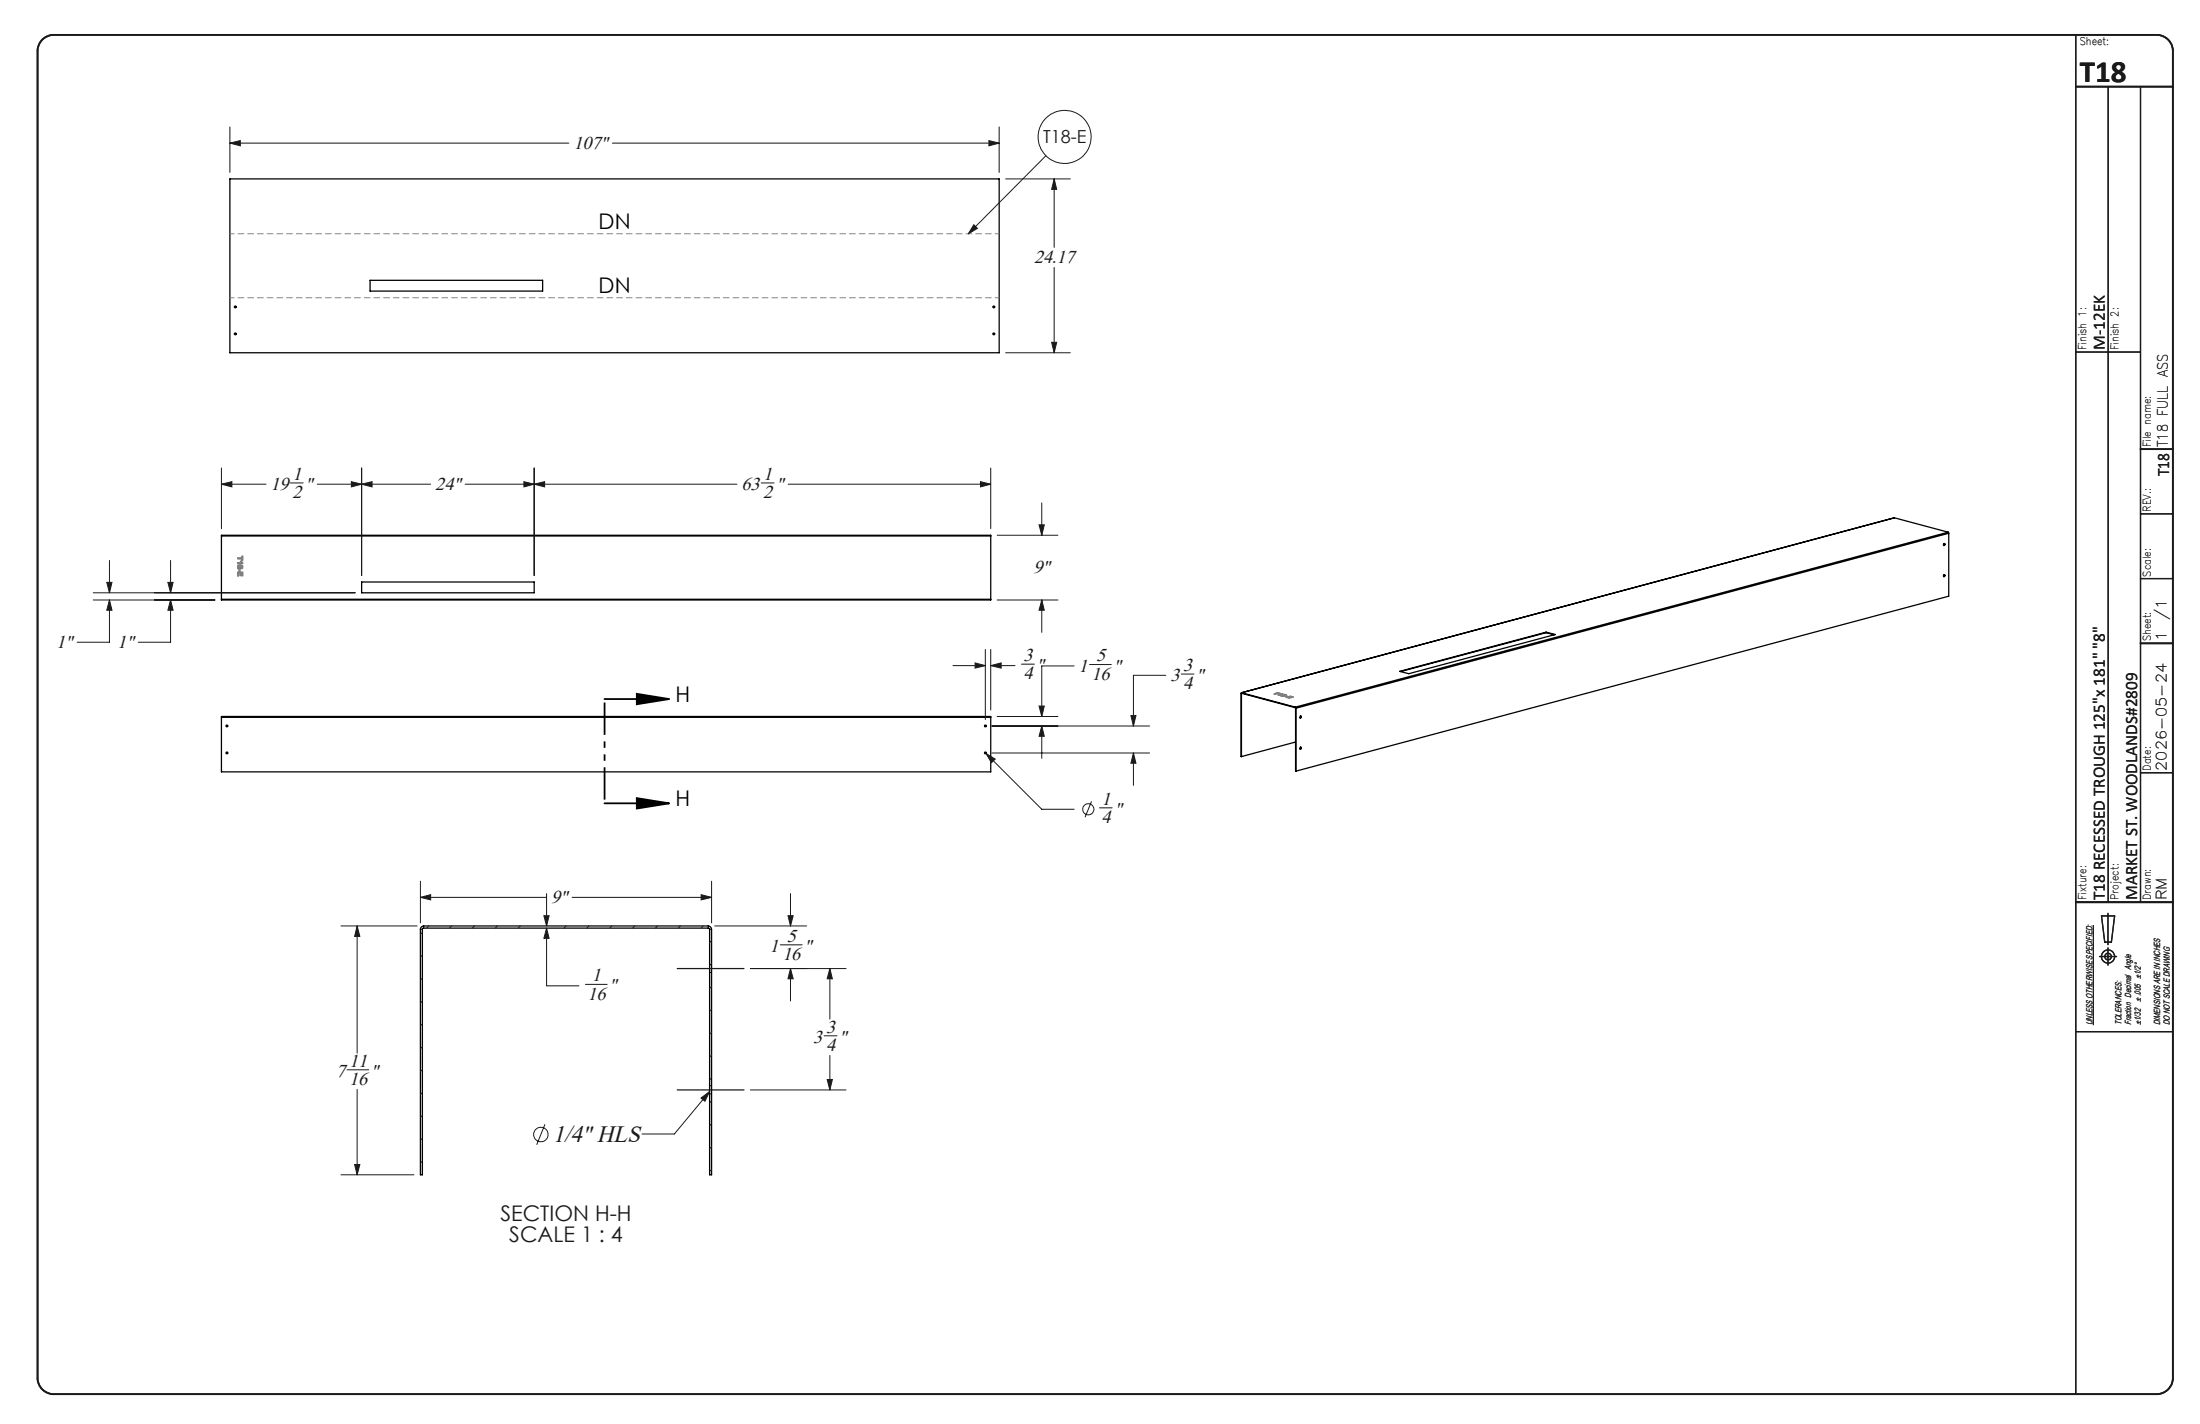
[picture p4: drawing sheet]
<svg xmlns="http://www.w3.org/2000/svg" width="432mm" height="279mm" viewBox="0 0 432 279" stroke-linecap="round" stroke-linejoin="round" font-family="sans-serif">
<g fill="none" stroke="#191924" stroke-width=".2">
<path d="M45.1 28.1l2.1-.5v1zM45.1 24.9v8.9M45.1 28.1h66.6M120.2 28.1h75.9M194.1 27.6l2 .5-2 .5zM196.1 24.9v8.9M197.4 35.1h12.7M205.3 30.6l-15.3 15.3M206.9 35.1l.5 2h-1zM206.9 35.1v13.4M191.1 44.1l.7 .7-1.8 1.1zM206.9 52.5v16.7"/>
<path d="M197.4 69.2h12.7M206.4 67.2h1l-.5 2zM43.5 95l2-.5v1zM43.5 95h8.7M43.5 91.8v12M57 94.8h2.5M62.3 95h22.2M69 94.5l2 .5-2 .5zM71 95l2-.5v1zM71 91.8v21.1M91.3 95h53.3M102.8 94.5l2 .5-2 .5z"/>
<path d="M104.8 95l2.1-.5v1zM104.8 91.8v21.1M149.4 94.8h2.5M154.7 95h39.8M192.4 94.5l2.1 .5-2.1 .5zM194.5 91.8v12M204.5 98.7v6.3M18.3 116.3h51.4M18.3 117.7h23.9M21 114.3h1l-.5 2zM21.5 117.7l.5 2h-1zM21.5 117.7v8.3h-6.4"/>
<path d="M21.5 110v6.3M32.9 114.3h1.1l-.5 2zM33.5 117.7l.5 2h-1.1zM33.5 117.7v8.3h-6.4M33.5 110v6.3M195.7 117.7h11.9M195.7 105h11.9M203.9 103h1.1l-.5 2zM204.5 117.7l.5 2h-1.1zM204.5 117.7v6.4M187 130.6h6.4M191.4 130.1l2 .5-2 .5z"/>
<path d="M193.4 127.4v13.8M194.5 130.6l2-.5v1zM194.5 127.4v11.9M194.5 130.6h4.7M200.5 130.3h2.5M203.9 138.5h1.1l-.5 2.1zM210.8 130.7h-6.3v9.9M213.9 130.4h4.2M228.8 132.5h-6.3v10M231.8 132.3h2.6M193.5 147.8l1.8 1.1-.7 .7zM193.5 147.8l11 11h6.3"/>
<path d="M194.7 142.5h30.9M194.7 147.7h30.9M195.7 140.6h11.9M204.5 142.5l.5 2h-1.1zM204.5 142.5v6.3M214.2 157.2l-1.2 3.1M215.8 158.5h2.5M222 140.4h1l-.5 2.1zM222.5 147.7l.5 2.1h-1zM222.5 147.7v6.4M82.5 176.1l2-.6v1.1zM82.5 172.9v8.2"/>
<path d="M82.5 176.1h24.8M106.8 179.7h1l-.5 2zM107.3 175.3v6.4M112.3 176.1h27.4M137.6 175.5l2.1 .6-2.1 .5zM139.7 172.9v8.2M154.7 179.7h1l-.5 2zM155.2 175.3v6.4M66.9 181.7h15M70.1 181.7l.5 2h-1zM70.1 181.7v24.9M82.9 183l-.4 .3"/>
<path d="M82.9 187.4l-.4 .4M82.9 191.9l-.4 .4M82.9 196.4l-.4 .4M84.1 181.7l-.4 .4M88.6 181.7l-.4 .4M93.1 181.7l-.4 .4M97.6 181.7l-.4 .4M102.1 181.7l-.4 .4M107.3 182.1l.5 2h-1zM107.3 182.1v11.3h6.3M111.1 181.7l-.4 .4M114.9 193.1h4.3"/>
<path d="M115.6 181.7l-.4 .4M120.1 181.7l-.4 .4M124.6 181.7l-.5 .4M129 181.7l-.3 .4M133.5 181.7l-.4 .4M138 181.7l-.4 .4M139.7 184.5l-.4 .5M139.7 189.1l-.4 .3M139.7 193.5l-.4 .4M139.7 198l-.4 .4M140.3 181.7h18M147.3 190h18.8"/>
<path d="M153.1 185.4h4.3M155.2 190l.5 2.1h-1zM155.2 190v6.4M162.9 190l.5 2.1h-1.1zM162.9 190v10M410.9 181.5v19.6M68.1 209.9h4.3M70.1 213.7v16.8M82.9 200.9l-.4 .4M82.9 205.4l-.4 .4M82.9 209.9l-.4 .4M82.9 214.3l-.4 .5"/>
<path d="M82.9 218.9l-.4 .4M137.6 215.4l1.7-1.2-.9 1.9zM139.3 214.2l-6.9 8.3h-6.4M139.7 202.5l-.4 .4M139.7 207l-.4 .4M139.7 211.5l-.4 .4M139.7 216l-.4 .4M147.3 213.9h18.8M161.7 203.2h2.6M162.3 211.8h1.1l-.5 2.1zM162.9 207.1v6.8M66.9 230.5h14.3"/>
<path d="M69.6 228.5h1l-.5 2zM82.9 223.3l-.4 .4M82.9 227.8l-.4 .4M107 220.6l-1.7 4M139.7 220.5l-.4 .4M139.7 225l-.4 .4M139.7 229.4l-.4 .4"/>
<circle cx="209" cy="26.9" r="5.2"/>
<circle cx="213.6" cy="158.8" r="1.09"/>
<circle cx="106.1" cy="222.6" r="1.42"/>
</g>
<g fill="none" stroke="#191924" stroke-width=".25">
<path d="M407.4 6.8v266.7M413.8 17v160M420.1 17v160M407.4 69.1h12.7M420.1 113.5h6.4M420.1 100.8h6.4M420.1 151.6h6.4M407.4 177h19.1M412.5 179.7h2.5l-.6 5.2h-1.3zM413.7 179.2v6.1M132.9 190h13.1M412.1 187.7h3.3"/>
<path d="M413.7 186v3.4M132.9 213.9h13.1M407.4 202.4h19.1"/>
<circle cx="413.7" cy="187.7" r=".66"/>
<circle cx="413.8" cy="187.7" r="1.29"/>
</g>
<path d="M8.2 7.9a3.3 3.3 0 0 1 2.3-1.1h412.8a3.2 3.2 0 0 1 3.2 3.2v260.4a3.2 3.2 0 0 1-3.2 3.1h-412.8a3.2 3.2 0 0 1-3.1-3.1v-260.4a3.2 3.2 0 0 1 .8-2.1zM407.4 17h19.1M420.1 88.1h6.4M420.1 126.2h6.4M407.4 177h19.1" fill="none" stroke="#191924" stroke-width=".35"/>
<g fill="none" stroke="#000" stroke-width=".25">
<path d="M45.1 35.1h151v34.1h-151zM72.6 55h33.9v2.1h-33.9zM43.5 105.2v-.2h151v.2M43.5 117.6v.1h151v-.1M43.5 105.2h151M43.5 117.6h151M43.5 105.2v12.4M71 114.2h33.8v2.1h-33.8zM194.5 105.2v12.4M371.8 101.6h.1M371.8 101.6l-128.1 34.3M371.8 101.6l10.6 2.8"/>
<path d="M381.6 106.6l.1 .2-.2 .2M381.6 112.7l.1 .2-.2 .2M382.4 104.4l.1 .2M382.4 104.4l-128.2 34.3M382.5 104.6l-128.1 34.4M382.5 104.6v12.4l-128.1 34.3M243.6 136.1h.1M243.6 136.1l.1 12.3M243.7 136.1v12.3M243.7 135.9l-.1 .2M243.7 136v.1M243.7 136l10.5 2.9"/>
<path d="M243.7 135.9v.1M243.7 135.9l10.5 2.8M243.8 136l-.1 .1M254.2 138.7l.2 .3M254.2 138.9h.1M254.2 138.7v.2M254.3 138.9l.1 .1M254.3 138.9l.1 12.4M254.4 139v12.3M274.7 131.7l28.8-7.7 1.8 .5-28.8 7.7zM303.5 124v.1M303.5 124.1l-28.6 7.7"/>
<path d="M303.5 124.1l1.6 .5M43.5 140.7v-.1h151v.1M43.5 140.7v10.7h151v-10.7M43.5 140.7h151M254.3 145.6l-10.6 2.8M255.3 140.5v.2l-.1 .2M255.3 146.6v.2l-.1 .2M82.7 181.9l.4-.2h55.9a.73 .73 0 0 1 .7 .7v48.1h-.4v-48.1l-.2-.3h-56.1l-.1 .2v48.2h-.4v-48.3z"/>
<circle cx="46.2" cy="60.2" r=".16"/>
<circle cx="46.2" cy="65.5" r=".16"/>
<circle cx="195.1" cy="60.2" r=".16"/>
<circle cx="195.1" cy="65.5" r=".16"/>
<circle cx="381.6" cy="113" r=".18"/>
<circle cx="381.6" cy="106.9" r=".18"/>
<circle cx="44.5" cy="142.4" r=".17"/>
<circle cx="44.5" cy="147.7" r=".17"/>
<circle cx="193.4" cy="142.4" r=".17"/>
<circle cx="193.4" cy="147.7" r=".17"/>
<circle cx="255.2" cy="140.7" r=".18"/>
<circle cx="255.2" cy="146.8" r=".18"/>
</g>
<path d="M82.9 182.3h-.4M83.2 181.7v.4M139 182.1v-.4M139.3 190.8h.4M139.7 182.3h-.4M139.7 189.2h-.4M139.3 214.6h.4M139.7 213h-.4" fill="none" stroke="#000" stroke-width=".2" stroke-dasharray="1.3 .6" stroke-linecap="butt"/>
<path d="M118.6 137.2h12.7M125 136.1l6.3 1.1-6.3 1zM118.6 157.6h12.7M125 156.6l6.3 1-6.3 1z" fill="none" stroke="#000" stroke-width=".35"/>
<g fill="none" stroke="#808080" stroke-width=".25">
<path d="M46.6 109.5l.8-.1v-.2l.2-.1v.9l-.2-.1v-.2h-.7zM46.6 110.4h.7l-.1-.2 .1-.1 .4 .4-1 .1zM46.7 112.3h.9l.1 .6h-.3v-.4h-.1l-.1 .5-.1-.5h-.3l-.1 .5zM46.7 110.9h.3l.2 .2a.27 .27 0 0 1 .4 0 .27 .27 0 0 1 0 .3 .27 .27 0 0 1-.4 0l-.2 .2-.3-.1zM47 111.7h.1v.4l-.2-.1zM250.1 136.2l.6-.2-.2-.1 .8 .2zM250.9 136.4l.5-.2h-.3h.7zM251.5 136.5l.5-.2 .6 .1-.5 .2h-.6zM251.6 136.5h.4zM252.1 136.4h.2zM252.2 136.6l.5 .1zM252.5 136.8l.7-.2 .7 .1h-.6h-.2l.4 .2-.7-.1 .4 .2z"/>
<circle cx="47" cy="111.2" r=".15"/>
<circle cx="47.4" cy="111.2" r=".12"/>
</g>
<path d="M118.7 137.1v20.5" fill="none" stroke="#000" stroke-width=".35" stroke-dasharray="6.3 1.3 1.3 1.3 1.3 1.3" stroke-dashoffset="-.7" stroke-linecap="butt"/>
<path d="M45.1 45.9h151M196.1 58.4h-151" fill="none" stroke="#808080" stroke-width=".2" stroke-dasharray="1.3 .6" stroke-dashoffset=".4" stroke-linecap="butt"/>
<path d="M125 136.1l6.3 1.1-6.3 1zM125 156.6l6.3 1-6.3 1z" fill="#000"/>
<g fill="#191924">
<path d="M137.6 215.4l1.7-1.2-.9 1.9z"/>
<path d="M191.1 44.1l.7 .7-1.8 1.1z"/>
<path d="M206.9 35.1l.5 2h-1zM206.4 67.2h1l-.5 2zM194.1 27.6l2 .5-2 .5zM45.1 28.1l2.1-.5v1zM162.9 190l.5 2.1h-1.1zM162.3 211.8h1.1l-.5 2.1zM155.2 190l.5 2.1h-1zM154.7 179.7h1l-.5 2zM137.6 175.5l2.1 .6-2.1 .5zM82.5 176.1l2-.6v1.1zM106.8 179.7h1l-.5 2zM107.3 182.1l.5 2h-1zM70.1 181.7l.5 2h-1zM69.6 228.5h1l-.5 2z"/>
<path d="M32.9 114.3h1.1l-.5 2zM33.5 117.7l.5 2h-1.1zM203.9 103h1.1l-.5 2zM204.5 117.7l.5 2h-1.1zM71 95l2-.5v1zM102.8 94.5l2 .5-2 .5zM69 94.5l2 .5-2 .5zM43.5 95l2-.5v1zM21 114.3h1l-.5 2zM21.5 117.7l.5 2h-1zM104.8 95l2.1-.5v1zM192.4 94.5l2.1 .5-2.1 .5z"/>
<path d="M222 140.4h1l-.5 2.1zM222.5 147.7l.5 2.1h-1zM191.4 130.1l2 .5-2 .5zM194.5 130.6l2-.5v1zM204.5 142.5l.5 2h-1.1zM203.9 138.5h1.1l-.5 2.1zM193.5 147.8l1.1 1.8 .7-.7z"/>
</g>
<text font-size="6.1" fill="#191924" x="408.2" y="16.1">T18</text>
<text font-size="4.7" fill="#191924" x="108.5" y="224">1/4&quot; HLS</text>
<g font-size="4.2">
<text x="117.5" y="44.9">DN</text>
<text x="117.5" y="57.5">DN</text>
<text x="132.6" y="137.8">H</text>
<text x="132.6" y="158.2">H</text>
</g>
<g font-size="4.2" fill="#191924">
<text x="98.2" y="239.6">SECTION H-H</text>
<text x="100" y="243.8">SCALE 1 : 4</text>
</g>
<g font-size="3.7" fill="#191924">
<text x="112.5" y="29.2">107&quot;</text>
<text x="203" y="51.6">24.17</text>
<text x="57.4" y="94.1">1</text>
<text x="149.8" y="94.1">1</text>
<text x="53.1" y="96.1">19</text>
<text x="57.4" y="97.7">2</text>
<text x="59.9" y="96.1">&quot;</text>
<text x="85.4" y="96.1">24&quot;</text>
<text x="145.5" y="96.1">63</text>
<text x="149.8" y="97.7">2</text>
<text x="152.3" y="96.1">&quot;</text>
<text x="202.9" y="112.5">9&quot;</text>
<text x="11" y="127.1">1&quot;</text>
<text x="23" y="127.1">1&quot;</text>
<text x="200.9" y="129.7">3</text>
<text x="203.4" y="131.7">&quot;</text>
<text x="211.7" y="131.8">1</text>
<text x="215.1" y="129.8">5</text>
<text x="218.5" y="131.8">&quot;</text>
<text x="232.2" y="131.6">3</text>
<text x="200.9" y="133.3">4</text>
<text x="214.2" y="133.4">16</text>
<text x="229.7" y="133.6">3</text>
<text x="232.2" y="135.2">4</text>
<text x="234.8" y="133.6">&quot;</text>
<text x="216.2" y="161.5">4</text>
<text x="216.2" y="157.9">1</text>
<text x="218.7" y="159.9">&quot;</text>
<text x="108.2" y="177.2">9&quot;</text>
<text x="154.4" y="184.8">5</text>
<text x="151" y="186.7">1</text>
<text x="153.6" y="188.4">16</text>
<text x="157.8" y="186.7">&quot;</text>
<text x="115.3" y="196.1">16</text>
<text x="116.2" y="192.5">1</text>
<text x="119.6" y="194.5">&quot;</text>
<text x="162.1" y="202.6">3</text>
<text x="68.5" y="209.3">11</text>
<text x="159.6" y="204.6">3</text>
<text x="162.1" y="206.2">4</text>
<text x="164.7" y="204.6">&quot;</text>
<text x="66" y="211.3">7</text>
<text x="68.5" y="212.9">16</text>
<text x="72.8" y="211.3">&quot;</text>
</g>
<text font-size="3.5" fill="#191924" x="204.7" y="28.1">T18-E</text>
<g font-size="3.4" fill="#191924">
<text x="413.1" y="68.7" transform="rotate(-90 413.1 68.7)">M-12EK</text>
<text x="425.7" y="93.4" transform="rotate(-90 425.7 93.4)">T18</text>
<text x="413.1" y="176.6" transform="rotate(-90 413.1 176.6)">T18 RECESSED TROUGH 125&quot;x 181&quot; &quot;8&quot;</text>
<text x="419.4" y="176.6" transform="rotate(-90 419.4 176.6)">MARKET ST. WOODLANDS#2809</text>
</g>
<g font-size="2.8" fill="#191924">
<text x="425.5" y="87.7" transform="rotate(-90 425.5 87.7)">T18 FULL ASS</text>
<text x="425.2" y="125.8" transform="rotate(-90 425.2 125.8)">1</text>
<text x="425.2" y="121.7" transform="rotate(-90 425.2 121.7)">/1</text>
<text x="425.2" y="151.2" transform="rotate(-90 425.2 151.2)">2026-05-24</text>
<text x="425.2" y="176.6" transform="rotate(-90 425.2 176.6)">RM</text>
</g>
<g font-size="2.1" fill="#191924">
<text x="408.2" y="8.9">Sheet:</text>
<text x="409.5" y="68.7" transform="rotate(-90 409.5 68.7)">Finish 1:</text>
<text x="415.8" y="68.7" transform="rotate(-90 415.8 68.7)">Finish 2:</text>
<text x="422.2" y="87.7" transform="rotate(-90 422.2 87.7)">File name:</text>
<text x="422.2" y="100.4" transform="rotate(-90 422.2 100.4)">REV.:</text>
<text x="422.2" y="113.1" transform="rotate(-90 422.2 113.1)">Scale:</text>
<text x="422.2" y="125.8" transform="rotate(-90 422.2 125.8)">Sheet:</text>
<text x="422.2" y="151.2" transform="rotate(-90 422.2 151.2)">Date:</text>
<text x="409.5" y="176.6" transform="rotate(-90 409.5 176.6)">Fixture:</text>
<text x="415.8" y="176.6" transform="rotate(-90 415.8 176.6)">Project:</text>
<text x="422.2" y="176.6" transform="rotate(-90 422.2 176.6)">Drawn:</text>
</g>
<g font-size="1.7" fill="#191924">
<text x="420.2" y="196.6" transform="rotate(-90 420.2 196.6)">± .005 ±1/2°</text>
<text x="410.7" y="201.1" transform="rotate(-90 410.7 201.1)">UNLESS OTHERWISE SPECIFIED:</text>
<text x="416.4" y="201.1" transform="rotate(-90 416.4 201.1)">TOLERANCES:</text>
<text x="418.3" y="201.1" transform="rotate(-90 418.3 201.1)">Fraction Decimal Angle</text>
<text x="420.2" y="201.1" transform="rotate(-90 420.2 201.1)">±1/32</text>
<text x="424" y="201.1" transform="rotate(-90 424 201.1)">DIMENSIONS ARE IN INCHES</text>
<text x="425.9" y="201.1" transform="rotate(-90 425.9 201.1)">DO NOT SCALE DRAWING</text>
</g>
</svg>
